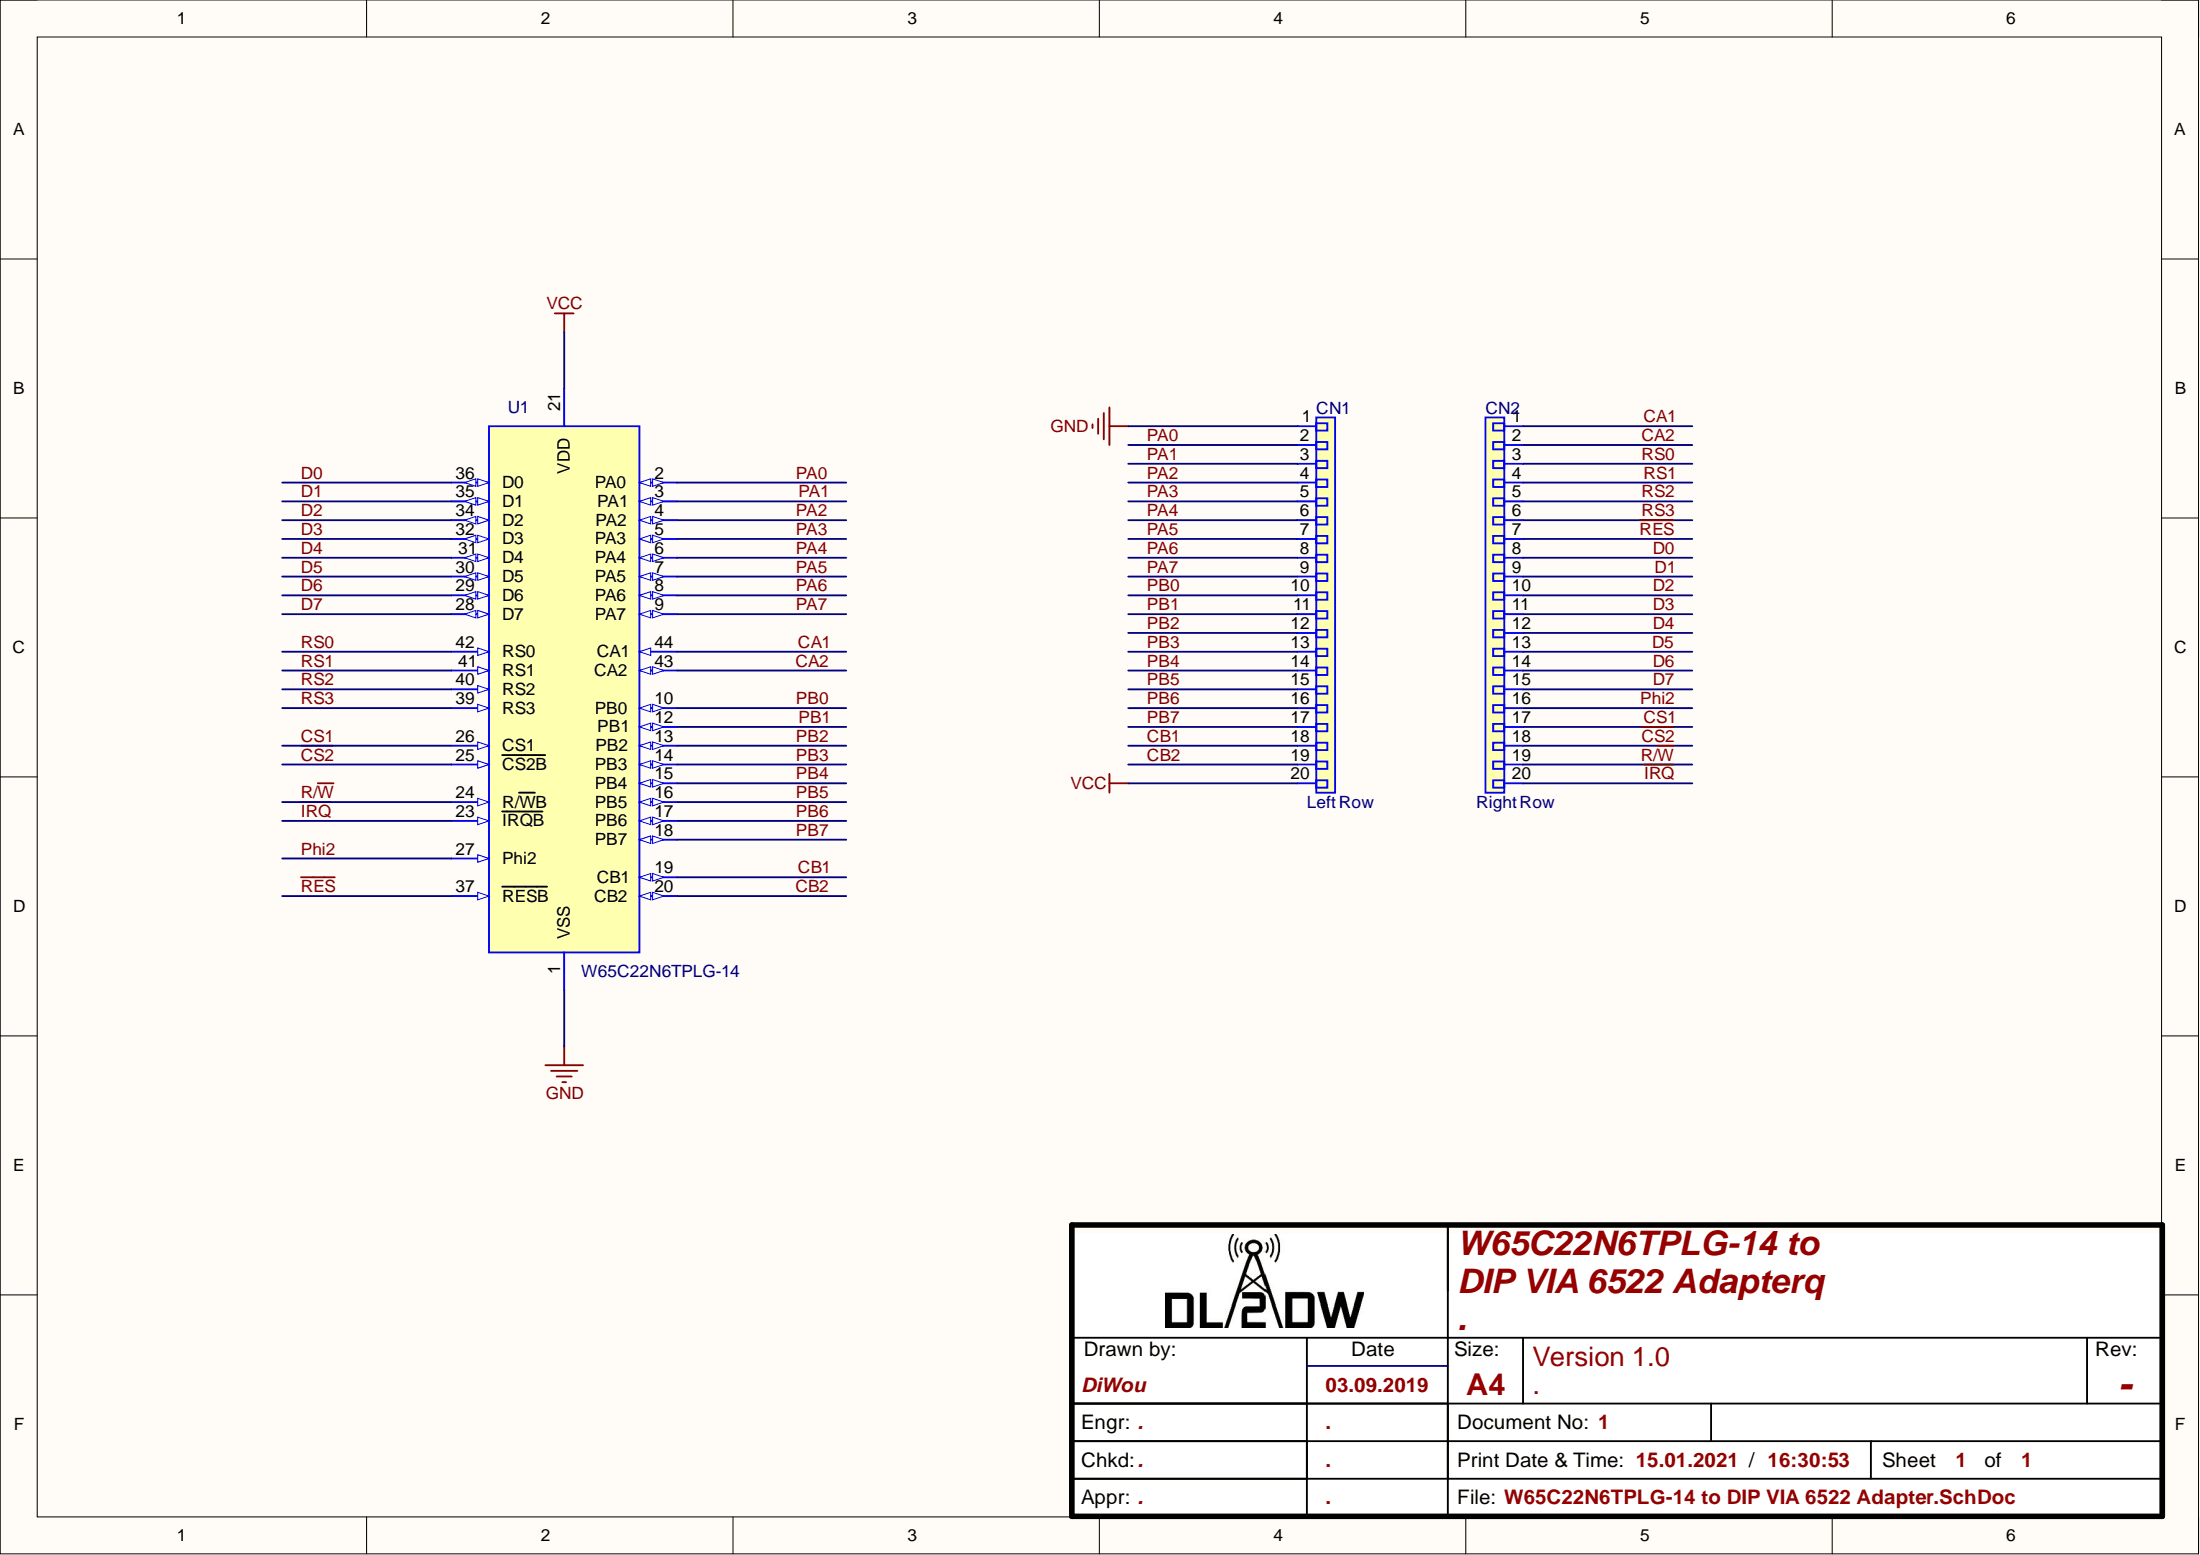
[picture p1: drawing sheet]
# Altium project W65C22N6TPLG-14 to DIP VIA 6522 Adapter.PrjPcb
Author: PCB-Tech; Revision: A; Title: Projektname; Version: 1.0
1 sheet, 3 parts. Net scope: global (net labels, ports and power ports of the same name join across sheets).
Board file: W65C22N6TPLG-14 to DIP VIA 6522 Adapter.PcbDoc

## Sheet W65C22N6TPLG-14 to DIP VIA 6522 Adapter.SchDoc: W65C22N6TPLG-14 to DIP VIA 6522 Adapter
size 297 x 209 mm; ApprovedBy: .; CheckedBy: .; Author: DiWou; CompanyName: DL2DW; DrawnBy: DiWou; Engineer: .; Organization: DL2DW; DocumentNumber: 1; Revision: -; SheetNumber: 1; SheetTotal: 1; DrawnDate: 03.09.2019; EngrDate: .; ChkdDate: .; Title1: W65C22N6TPLG-14 to; Title2: DIP VIA 6522 Adapterq; Title3: .; Desc1: Version 1.0; Desc2: .; ApprDate: .

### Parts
CN1  Left Row  [Pin Header 01x20 2.54mm precision Horizontal Male]
CN2  Right Row  [Pin Header 01x20 2.54mm precision Horizontal Male]
U1  W65C22N6TPLG-14  [W65C22N6TPLG-14 with PLCC Socket]

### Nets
GND: CN1.1 U1.1(VSS)
VCC: CN1.20 U1.21(VDD)
~{CS2}: CN2.18 U1.25(~{CS2B})
CA1: CN2.1 U1.44(CA1)
CA2: CN2.2 U1.43(CA2)
CB1: CN1.18 U1.19(CB1)
CB2: CN1.19 U1.20(CB2)
CS1: CN2.17 U1.26(CS1)
D0: CN2.8 U1.36(D0)
D1: CN2.9 U1.35(D1)
D2: CN2.10 U1.34(D2)
D3: CN2.11 U1.32(D3)
D4: CN2.12 U1.31(D4)
D5: CN2.13 U1.30(D5)
D6: CN2.14 U1.29(D6)
D7: CN2.15 U1.28(D7)
~{IRQ}: CN2.20 U1.23(~{IRQB})
PA0: CN1.2 U1.2(PA0)
PA1: CN1.3 U1.3(PA1)
PA2: CN1.4 U1.4(PA2)
PA3: CN1.5 U1.5(PA3)
PA4: CN1.6 U1.6(PA4)
PA5: CN1.7 U1.7(PA5)
PA6: CN1.8 U1.8(PA6)
PA7: CN1.9 U1.9(PA7)
PB0: CN1.10 U1.10(PB0)
PB1: CN1.11 U1.12(PB1)
PB2: CN1.12 U1.13(PB2)
PB3: CN1.13 U1.14(PB3)
PB4: CN1.14 U1.15(PB4)
PB5: CN1.15 U1.16(PB5)
PB6: CN1.16 U1.17(PB6)
PB7: CN1.17 U1.18(PB7)
Phi2: CN2.16 U1.27(Phi2)
R/~{W}: CN2.19 U1.24(R/~{W}B)
~{RES}: CN2.7 U1.37(~{RESB})
RS0: CN2.3 U1.42(RS0)
RS1: CN2.4 U1.41(RS1)
RS2: CN2.5 U1.40(RS2)
RS3: CN2.6 U1.39(RS3)

Not connected (* = marked no-connect by the designer): U1 11(NC) 22(NC) 33(NC) 38(NC)
